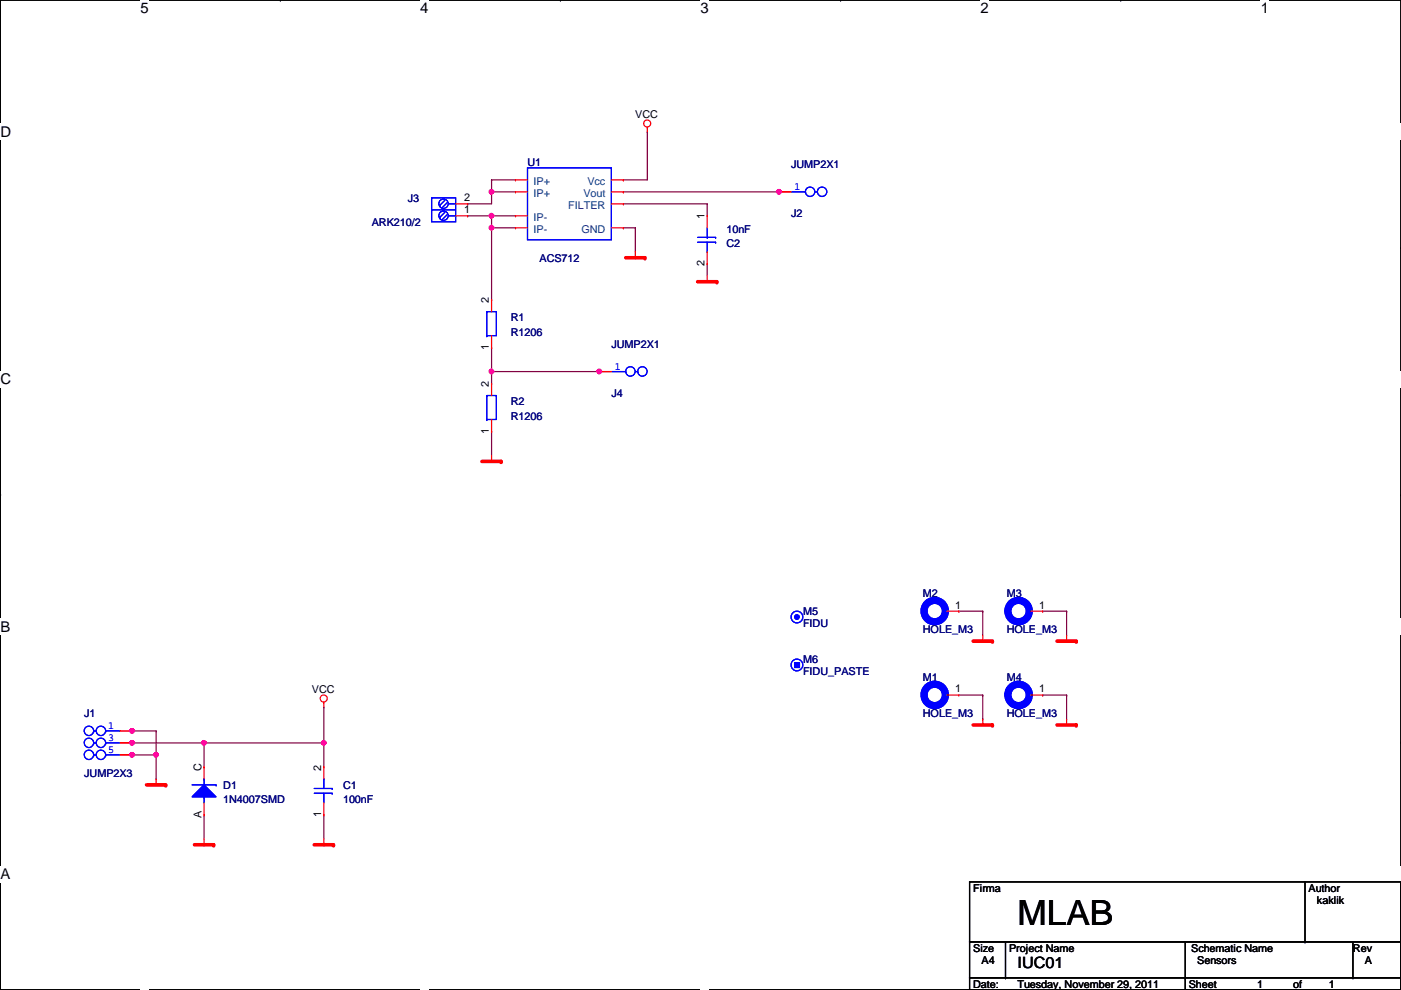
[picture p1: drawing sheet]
# OrCAD Capture schematic IUC01.DSN
size A4; title: IUC01; rev: A; note: Sensors

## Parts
C1  100nF  [C0805]
C2  10nF  [C0805]
D1  1N4007SMD  [MELF]
J1  JUMP2X3  [JUMP2X3]
J2  JUMP2X1  [JUMP2X1]
J3  ARK210/2  [WAGO256]
J4  JUMP2X1  [JUMP2X1]
M1  HOLE_M3  [HOLE_M3]
M2  HOLE_M3  [HOLE_M3]
M3  HOLE_M3  [HOLE_M3]
M4  HOLE_M3  [HOLE_M3]
M5  FIDU  [FIDU]
M6  FIDU_PASTE  [FIDU_PASTE]
R1  R1206  [R1206]
R2  R1206  [R1206]
U1  ACS712  [SO8_150]

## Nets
GND: C1.1 C2.2 D1.A J1.1 J1.2 J1.5 J1.6 M1.1(PIN) M2.1(PIN) M3.1(PIN) M4.1(PIN) R2.1 U1.5(GND)
VCC: C1.2 D1.C J1.3 J1.4 U1.8(Vcc)
N00455: J2.1 J2.2 U1.7(Vout)
N00522: C2.1 U1.6(FILTER)
N57443: J3.2 U1.1(IP+) U1.2(IP+)
N57467: J3.1 R1.2 U1.3(IP-) U1.4(IP-)
N57974: J4.1 J4.2 R1.1 R2.2

Not connected (* = marked no-connect by the designer): M5 DUMMY; M6 DUMMY
